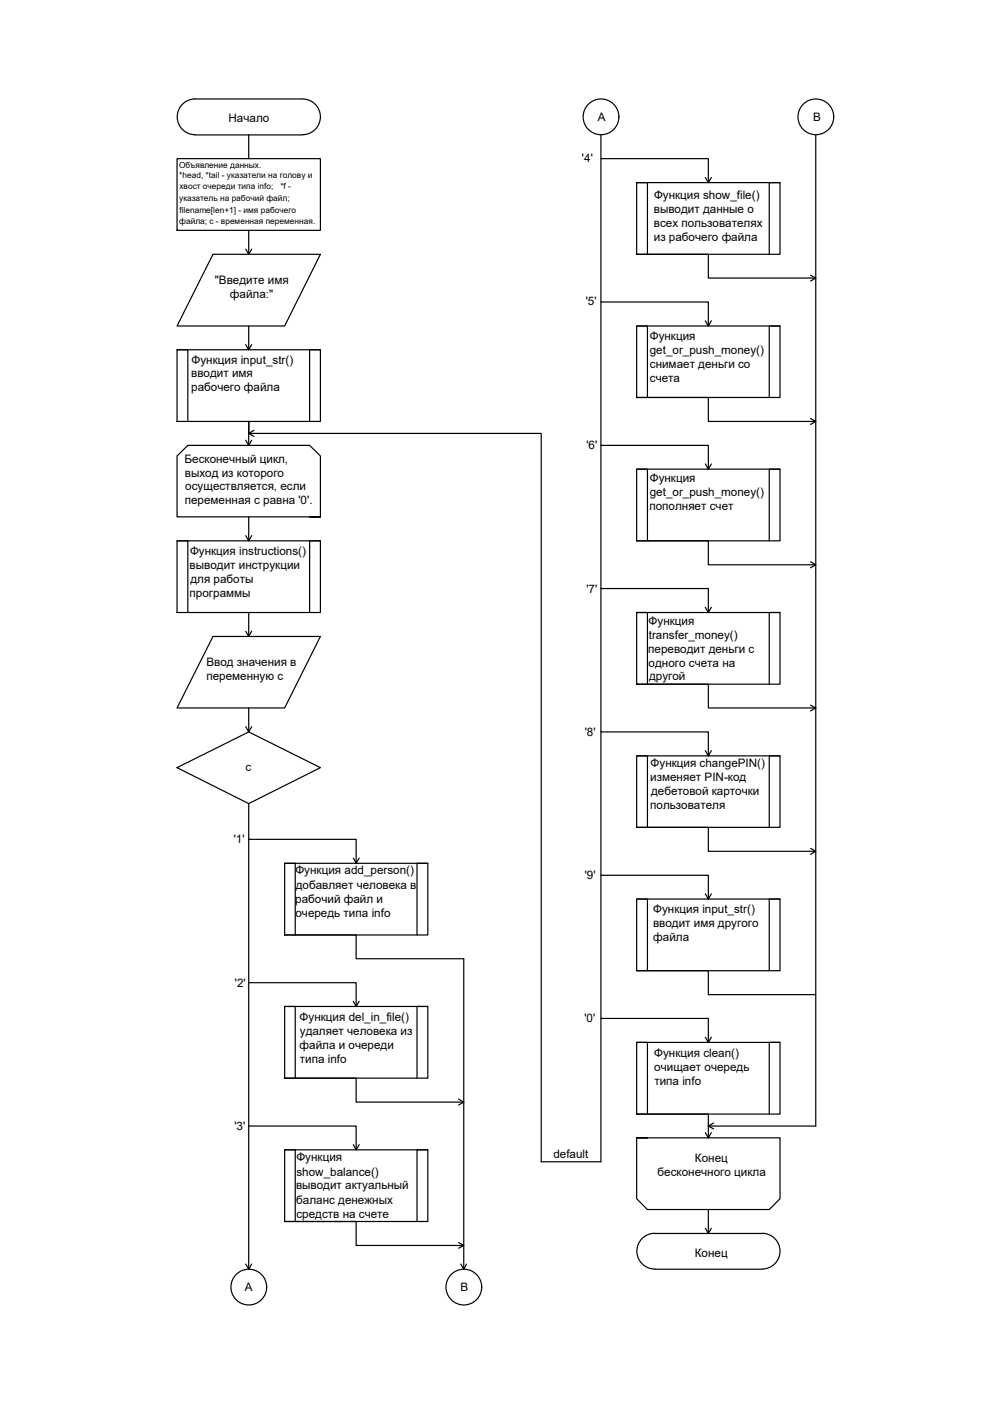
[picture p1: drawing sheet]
<svg xmlns="http://www.w3.org/2000/svg" width="210mm" height="297mm" viewBox="0 0 210 297" stroke-linecap="round" stroke-linejoin="round" font-family="sans-serif">
<!-- layer: 0 -->
<g fill="none" stroke="#000" stroke-width=".25">
<path d="M37.5 33.6h30.4v15.2h-30.4zM41.3 28.6h22.8M41.4 28.6a3.8 3.8 0 0 1-3.8-3.8 3.8 3.8 0 0 1 3.8-3.8h22.7a3.8 3.8 0 0 1 3.8 3.8 3.8 3.8 0 0 1-3.8 3.8M52.7 28.6v5M127.4 28.6v5h22.8v5.1M127.4 33.6v30.4h22.8v5.1M135 38.7h30.4v15.2h-30.4zM135 38.7h2.3v15.2M149.5 37.6l.7 1.1 .6-1.1M165.4 38.7h-2.3v15.2M173 28.6v210.1h-22.8M45.2 53.9h22.7l-7.5 15.2h-22.9z"/>
<path d="M52.1 52.8l.6 1.1 .7-1.1M52.7 48.8v5.1M135 53.9h15.2v5.1h22.8M171.9 58.4l1.1 .6-1.1 .6M37.5 74.2h30.4v15.2h-30.4zM37.5 74.2h2.3v15.2M52.1 73.1l.6 1.1 .7-1.1M52.7 69.1v5.1M67.9 74.2h-2.3v15.2M127.4 64v30.4h22.8v5.1M135 69.1h30.4v15.2h-30.4zM135 69.1h2.3v15.2"/>
<path d="M149.5 68l.7 1.1 .6-1.1M165.4 69.1h-2.3v15.2M52.1 93.3l.6 1.1 .7-1.1M52.7 94.4v-5v2.5h62.1v154.4h12.6v-30.4M53.8 91.3l-1.1 .6 1.1 .6M127.4 94.4v30.4h22.8v5.1M135 84.3h15.2v5.1h22.8M135 99.5h30.4v15.2h-30.4zM135 99.5h2.3v15.2M149.5 98.4l.7 1.1 .6-1.1M165.4 99.5h-2.3v15.2M171.9 88.7l1.1 .7-1.1 .6"/>
<path d="M37.5 114.7h30.4v15.2h-30.4zM37.5 114.7h2.3v15.2M52.1 113.6l.6 1.1 .7-1.1M52.7 109.6v5.1M65.6 109.6h2.3h-30.4v-12.9l2.3-2.3h25.8l2.3 2.3v12.9M67.9 114.7h-2.3v15.2M135 114.7h15.2v5h22.8M171.9 119.1l1.1 .6-1.1 .7M45.2 134.9h22.7l-7.5 15.2h-22.9zM52.7 129.9v5M53.4 133.8l-.7 1.1-.6-1.1M127.4 124.8v30.4h22.8v5.1"/>
<path d="M135 129.9h30.4v15.2h-30.4zM135 129.9h2.3v15.2M149.5 128.8l.7 1.1 .6-1.1M165.4 129.9h-2.3v15.2M52.1 154.1l.6 1.1 .7-1.1M52.7 150.1v5.1M127.4 155.2v30.4h22.8v5M135 145.1h15.2v5h22.8M149.5 159.2l.7 1.1 .6-1.1M171.9 149.5l1.1 .6-1.1 .6M37.5 162.8l15.2-7.6 15.2 7.6-15.2 7.6zM52.7 170.4v7.6h22.8v5"/>
<path d="M52.7 178v30.4h22.8v5M135 160.3h30.4v15.1h-30.4zM135 160.3h2.3v15.1M135 175.4h15.2v5.1h22.8M165.4 160.3h-2.3v15.1M171.9 179.9l1.1 .6-1.1 .6M60.4 183h30.3v15.2h-30.3zM60.4 183h2.2v15.2M60.4 198.2h15.1v5.1h22.8v65.8M74.9 181.9l.6 1.1 .6-1.1M90.7 183h-2.3v15.2M127.4 185.6v30.3h22.8v5.1"/>
<path d="M135 190.6h30.4v15.2h-30.4zM135 190.6h2.3v15.2M149.5 189.5l.7 1.1 .6-1.1M165.4 190.6h-2.3v15.2M52.7 208.4v30.3h22.8v5.1M60.4 213.4h30.3v15.2h-30.3zM60.4 213.4h2.2v15.2M74.9 212.3l.6 1.1 .6-1.1M90.7 213.4h-2.3v15.2M135 205.8h15.2v5.1h22.8M149.5 219.9l.7 1.1 .6-1.1M52.7 238.7v30.4"/>
<path d="M60.4 228.6h15.1v5.1h22.8M97.2 233l1.1 .7-1.1 .6M135 221h30.4v15.2h-30.4zM135 221h2.3v15.2M135 236.2h15.2v5M151.3 238.1l-1.1 .6 1.1 .6M165.4 221h-2.3v15.2M60.4 243.8h30.3v15.2h-30.3zM60.4 243.8h2.2v15.2M60.4 259h15.1v5.1h22.8M74.9 242.7l.6 1.1 .6-1.1M90.7 243.8h-2.3v15.2"/>
<path d="M135 241.2v13l2.3 2.2h25.8l2.3-2.2v-13h-30.4h2.3M149.5 240.1l.7 1.1 .6-1.1M150.2 256.4v5.1M52.1 268l.6 1.1 .7-1.1M97.2 263.4l1.1 .7-1.1 .6M97.7 268l.6 1.1 .6-1.1M138.8 261.5h22.8M138.8 269.1h22.8M138.8 261.5a3.8 3.8 0 0 0-3.8 3.8 3.8 3.8 0 0 0 3.8 3.8M149.5 260.4l.7 1.1 .6-1.1M161.6 261.5a3.8 3.8 0 0 1 3.8 3.8 3.8 3.8 0 0 1-3.8 3.8"/>
<circle cx="127.4" cy="24.8" r="3.8"/>
<circle cx="173" cy="24.8" r="3.8"/>
<circle cx="52.8" cy="272.9" r="3.8"/>
<circle cx="98.3" cy="272.9" r="3.8"/>
</g>
<g font-size="2.5">
<text x="48.5" y="25.8">Начало</text>
<text x="126.7" y="25.6">А</text>
<text x="172.4" y="25.7">В</text>
<text x="123.4" y="34.3">'4'</text>
<text x="138.6" y="45.1">выводит данные о</text>
<text x="138.7" y="42.2">Функция show_file()</text>
<text x="138.6" y="48.1">всех пользователях</text>
<text x="138.6" y="51.1">из рабочего файла</text>
<text x="45.5" y="60.3">&quot;Введите имя</text>
<text x="48.8" y="63.3">файла:&quot;</text>
<text x="124.2" y="64.6">'5'</text>
<text x="40.6" y="77.1">Функция input_str()</text>
<text x="137.8" y="72">Функция</text>
<text x="137.8" y="75">get_or_push_money()</text>
<text x="137.8" y="78">снимает деньги со</text>
<text x="40.5" y="80">вводит имя</text>
<text x="40.5" y="83">рабочего файла</text>
<text x="137.8" y="80.9">счета</text>
<text x="124.3" y="95.2">'6'</text>
<text x="39.1" y="98.1">Бесконечный цикл,</text>
<text x="39.2" y="101">выход из которого</text>
<text x="39.2" y="106.9">переменная с равна '0'.</text>
<text x="39.3" y="104">осуществляется, если</text>
<text x="137.8" y="102.2">Функция</text>
<text x="137.8" y="105.1">get_or_push_money()</text>
<text x="137.7" y="108.1">пополняет счет</text>
<text x="40.3" y="117.6">Функция instructions()</text>
<text x="40.2" y="120.6">выводит инструкции</text>
<text x="40.4" y="123.5">для работы</text>
<text x="124.3" y="125.7">'7'</text>
<text x="40.2" y="126.5">программы</text>
<text x="137.5" y="132.4">Функция</text>
<text x="137.6" y="135.4">transfer_money()</text>
<text x="43.8" y="141.3">Ввод значения в</text>
<text x="137.4" y="138.4">переводит деньги с</text>
<text x="137.5" y="141.3">одного счета на</text>
<text x="43.8" y="144.2">переменную с</text>
<text x="137.6" y="144.3">другой</text>
<text x="124" y="156.1">'8'</text>
<text x="52.1" y="163.4">с</text>
<text x="137.9" y="165.5">изменяет PIN-код</text>
<text x="138" y="162.5">Функция changePIN()</text>
<text x="137.9" y="171.4">пользователя</text>
<text x="138" y="168.5">дебетовой карточки</text>
<text x="49.6" y="178.8">'1'</text>
<text x="62.6" y="185.4">Функция add_person()</text>
<text x="62.6" y="191.4">рабочий файл и</text>
<text x="62.7" y="188.4">добавляет человека в</text>
<text x="124" y="186.4">'9'</text>
<text x="62.6" y="194.4">очередь типа info</text>
<text x="138.5" y="196.6">вводит имя другого</text>
<text x="138.5" y="193.7">Функция input_str()</text>
<text x="138.5" y="199.5">файла</text>
<text x="49.8" y="209.2">'2'</text>
<text x="63.5" y="216.5">Функция del_in_file()</text>
<text x="63.6" y="219.5">удаляет человека из</text>
<text x="123.9" y="216.8">'0'</text>
<text x="63.5" y="222.4">файла и очереди</text>
<text x="63.6" y="225.4">типа info</text>
<text x="138.7" y="224.1">Функция clean()</text>
<text x="138.7" y="227">очищает очередь</text>
<text x="138.8" y="230">типа info</text>
<text x="49.7" y="239.6">'3'</text>
<text x="117.3" y="245.4">default</text>
<text x="62.9" y="246.2">Функция</text>
<text x="62.9" y="249.2">show_balance()</text>
<text x="139.4" y="249.2">бесконечного цикла</text>
<text x="147.3" y="246.3">Конец</text>
<text x="62.8" y="252.2">выводит актуальный</text>
<text x="62.8" y="255.2">баланс денежных</text>
<text x="62.9" y="258.1">средств на счете</text>
<text x="147.3" y="266.5">Конец</text>
<text x="51.9" y="273.7">А</text>
<text x="97.6" y="273.8">В</text>
</g>
<g font-size="1.8">
<text x="38" y="35.6">Объявление данных.</text>
<text x="38" y="37.7">*head, *tail - указатели на голову и</text>
<text x="38" y="40.2">хвост очереди типа info;</text>
<text x="59.5" y="40.2">*f -</text>
<text x="38" y="42.6">указатель на рабочий файл;</text>
<text x="38" y="47.5">файла; с - временная переменная.</text>
<text x="38" y="45.1">filename[len+1] - имя рабочего</text>
</g>
</svg>
